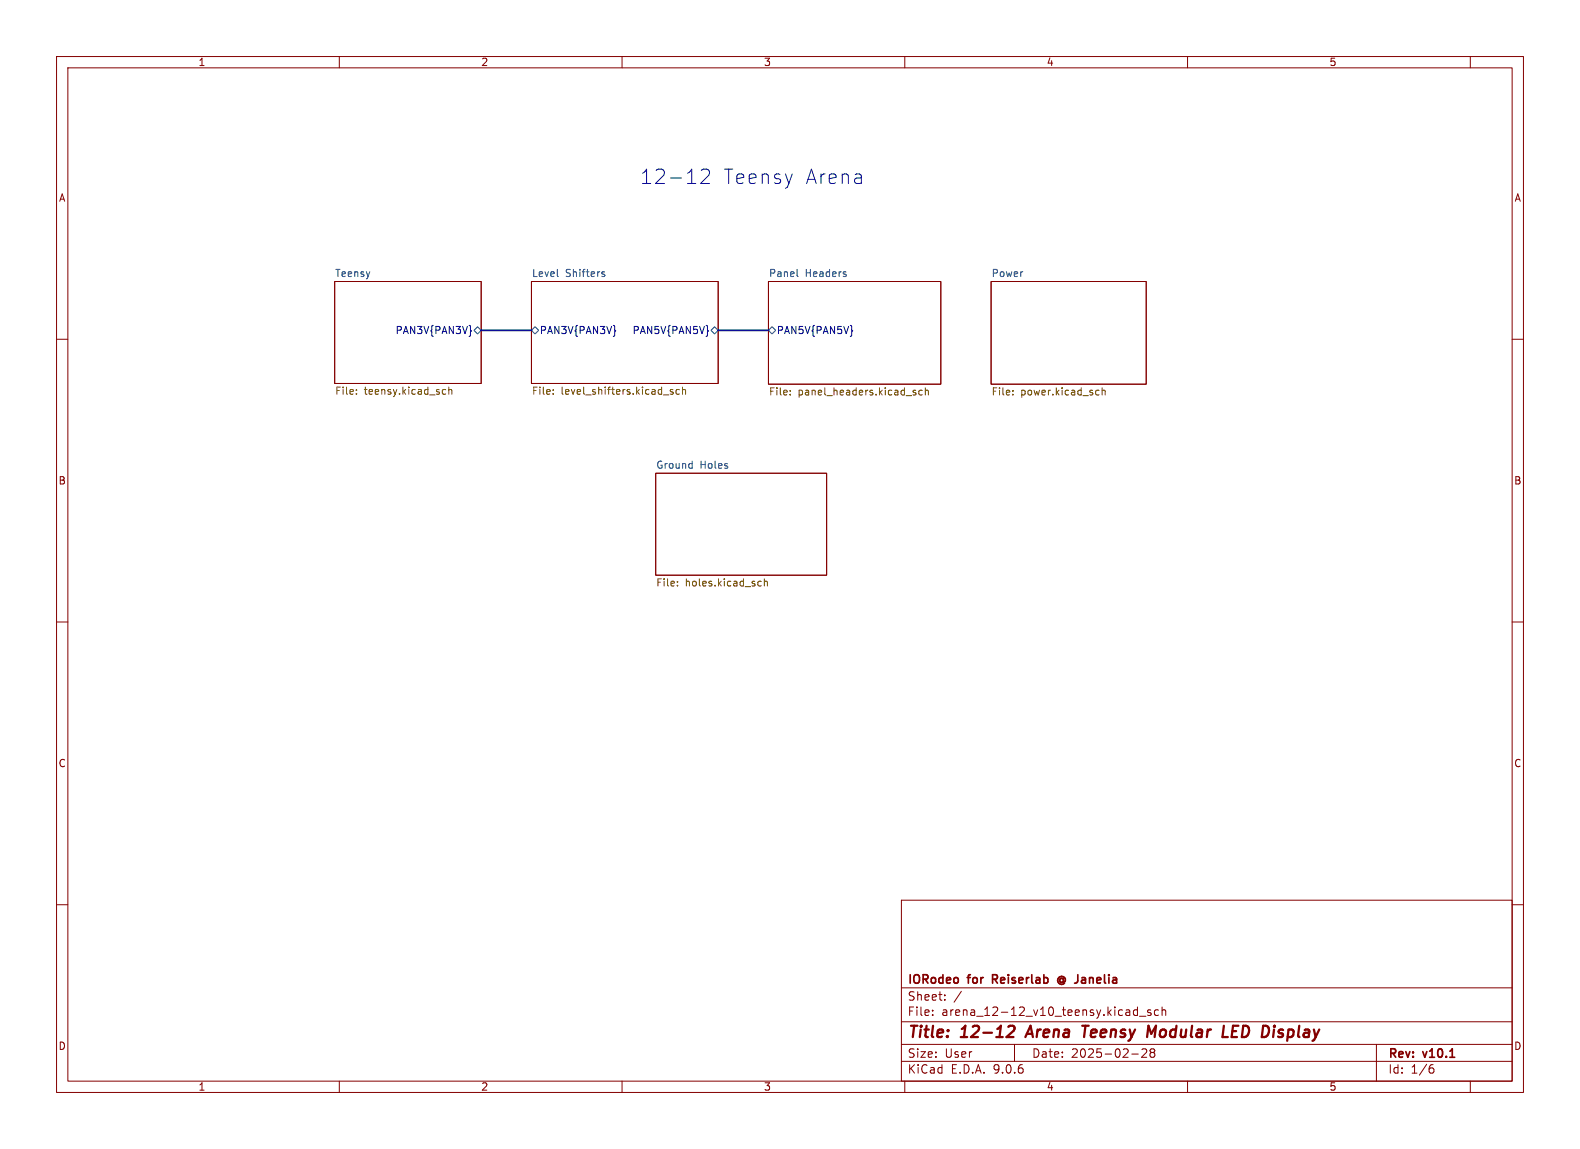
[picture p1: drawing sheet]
<svg xmlns="http://www.w3.org/2000/svg" width="279mm" height="203mm" viewBox="0 0 279 203" stroke-linecap="round" stroke-linejoin="round" font-family="sans-serif">
<g fill="none" stroke="#840000" stroke-width=".18">
<path d="M10 10h259.4v183.2h-259.4zM12 12h255.4v179.2h-255.4zM60 10v2M110 10v2M160 10v2M210 10v2M260 10v2M59.2 49.8h25.9v18h-25.9zM94 49.8h33v18h-33zM135.9 49.8h30.5v18.1h-30.5zM175.3 49.8h27.4v18.1h-27.4zM10 60h2"/>
<path d="M267.4 60h2M116 83.7h30.2v18h-30.2zM10 110h2M267.4 110h2M159.4 159.2h108v32h-108zM10 160h2M159.4 174.7h108M164.9 179.4v.2M164.9 178.7v.1M167.1 176.7v.2M167.1 176v.1M170 175.3l-1.3 1.9"/>
<path d="M200.6 179.5h.5M200.6 178.7h.5M201.1 178.1v1.5M201.5 179.7h1.1M203.5 178.7l-.4-.1-.2 .2 .1 .2 .5 .2v.3h-.6M204.9 178.7l-.5-.1-.3 .3v.4l.2 .2h.6M205.5 178.7l.2-.1 .4 .1v.9M205.5 178.1v1.5M267.4 160h2M60 191.2v2M110 191.2v2M159.4 187.7h108"/>
<path d="M159.4 184.7h108M159.4 180.7h108M160 191.2v2M179.4 184.7v3M200.1 186.4h1.2M202.7 185.6v.5l-.8 .9h.9M203.4 185.6v.2l.2 .3M203.6 186.1l-.2 .3v.4l.2 .2 .5-.1 .1-.2-.1-.4-.2-.2M203.6 185.5l.5 .1 .1 .2-.3 .3M203.6 186.1h.3M210 191.2v2M243.4 184.7v6.5"/>
<path d="M253 188.9h.4l.2 .2-.1 .5-.5 .2M253.4 188.3l-.4 .1M260 191.2v2"/>
</g>
<path d="M178.3 181.6l.3-.2h.5a.45 .45 0 0 1 .3 .6l-.1 .3-1.3 1.1h1.2M182.2 181.4l-.9 2M191.4 181.4h1.1M191.9 181.4l-.2 2M203.6 182.8l.8-1.4-.2 2M217.9 182.4h.7M219 181.4h-1l-.2 2h.9M226 183.3l.6 .1M226.1 182.5l.3 .2h.2M226.4 182.1l-.3 .3" fill="none" stroke="#840000" stroke-width=".4"/>
<path d="M175.5 173.2h.6M176.1 172.4h-.6v1.5M188 173.1a.36 .36 0 0 0-.5 0 .36 .36 0 0 0 0 .5 .36 .36 0 0 0 .5 .1M188 172.7a.71 .71 0 0 0-1 .7 .71 .71 0 0 0 1 .6" fill="none" stroke="#840000" stroke-width=".3"/>
<path d="M83.1 57.6l.1 .7 .2 .2-.2 .2-.1 .7M108.6 57.6l.1 .7 .2 .2-.2 .2-.1 .7M125 57.6l.1 .7 .2 .2-.2 .2-.1 .7M150.5 57.6l.1 .7 .2 .2-.2 .2-.1 .7" fill="none" stroke="#000084" stroke-width=".18"/>
<path d="M83.8 58.4l.7-.6 .6 .6-.6 .7zM94 58.4l.6-.6 .6 .6-.6 .7zM98.6 48.8l.1 .1M106.5 48.4l.5 .3-.1 .1-.4 .1M106.5 48.1h.4M125.7 58.4l.7-.6 .6 .6-.6 .7zM135.9 58.4l.6-.6 .7 .6-.7 .7zM140.9 47.6v1.1l.2 .2M149.6 48.5v.3M122.3 82h.1M122.4 81.5v1.3M122.4 82.8h-.1" fill="none" stroke="#006464" stroke-width=".18"/>
<g fill="none" stroke="#725600" stroke-width=".18">
<path d="M63 69.6v.1M63 68.9v.2M78.5 68.9h.3M78.8 69.7h-.3M79.4 69l.1-.1h.3l.1 .8M79.4 68.5v1.2M97.8 69.6v.1M97.8 68.9v.2M119 68.9h-.3l-.2 .2 .1 .1 .4 .2v.3h-.5M120.1 68.9h-.3l-.3 .2 .2 .6h.4M120.7 69l.2-.1h.3v.8M120.7 68.5v1.2"/>
<path d="M139.7 69.7v.2M139.7 69.1v.1M161.6 69.4l.3 .1 .1 .2-.2 .2h-.2M161.6 69l.3 .1M163.1 69.1l-.4-.1-.2 .2 .1 .6h.5M163.6 69.1l.2-.1 .3 .1 .1 .8M163.6 68.6v1.3M179.1 69.7v.2M179.1 69.1v.1M194 69l.3 .1M194.3 69.8l-.3 .1M194.9 69.1l.2-.1 .3 .1v.8"/>
<path d="M194.9 68.6v1.3M119.8 103.5v.1M119.8 102.8v.2M134.3 102.8h.3M134.6 103.6h-.3M135.2 102.9l.1-.1h.3l.1 .8M135.2 102.4v1.2"/>
</g>
<path d="M85.1 58.4h8.9M127 58.4h8.9" fill="none" stroke="#000084" stroke-width=".3"/>
<path d="M124 30.2l.4-.3h.6a.69 .69 0 0 1 .3 1.1l-1.4 1.5h1.6" fill="none" stroke="#0000c2" stroke-width=".18"/>
<g font-size="3.5" fill="#0000c2">
<text x="113" y="32.8">12-12</text>
<text x="127.7" y="32.8">Teensy</text>
<text x="142.2" y="32.8">Arena</text>
</g>
<g font-size="2.8" fill="#840000">
<text x="160.4" y="184.1">Title:</text>
<text x="170.1" y="184.1">12-12</text>
<text x="182.5" y="184.1">Arena</text>
<text x="193.1" y="184.1">Teensy</text>
<text x="205.3" y="184.1">Modular</text>
<text x="219.4" y="184.1">LED</text>
<text x="227.2" y="184.1">Display</text>
</g>
<g font-size="2.1" fill="#840000">
<text x="160.4" y="179.9">File:</text>
<text x="160.4" y="177.2">Sheet:</text>
<text x="160.4" y="174.4">IORodeo</text>
<text x="166.5" y="179.9">arena_12-12_v10_teensy.kicad_sch</text>
<text x="171.3" y="174.4">for</text>
<text x="176.2" y="174.4">Reiserlab</text>
<text x="188.3" y="174.4">@ Janelia</text>
<text x="160.4" y="190.1">KiCad</text>
<text x="160.4" y="187.3">Size:</text>
<text x="167.1" y="187.3">User</text>
<text x="168.1" y="190.1">E.D.A.</text>
<text x="175.7" y="190.1">9.0.6</text>
<text x="182.4" y="187.3">Date:</text>
<text x="189.4" y="187.3">2025-02-28</text>
<text x="245.4" y="187.5">Rev:</text>
<text x="245.4" y="190.1">Id:</text>
<text x="249.5" y="190.1">1/6</text>
<text x="251.8" y="187.5">v10.1</text>
</g>
<g font-size="1.8" fill="#840000">
<text x="35" y="11.9">1</text>
<text x="85" y="11.9">2</text>
<text x="135" y="11.9">3</text>
<text x="185" y="11.9">4</text>
<text x="235" y="11.9">5</text>
<text x="10.3" y="35.9">A</text>
<text x="267.7" y="35.9">A</text>
<text x="10.3" y="85.9">B</text>
<text x="267.7" y="85.9">B</text>
<text x="10.3" y="135.9">C</text>
<text x="267.7" y="135.9">C</text>
<text x="10.3" y="185.9">D</text>
<text x="267.7" y="185.9">D</text>
<text x="35" y="193.1">1</text>
<text x="85" y="193.1">2</text>
<text x="135" y="193.1">3</text>
<text x="185" y="193.1">4</text>
<text x="235" y="193.1">5</text>
</g>
<g font-size="1.8" fill="#006464">
<text x="59.2" y="49.1">Teensy</text>
<text x="94" y="49.1">Level</text>
<text x="100" y="49.1">Shifters</text>
<text x="135.9" y="49.1">Panel</text>
<text x="142.4" y="49.1">Headers</text>
<text x="175.3" y="49.1">Power</text>
<text x="116" y="83">Ground</text>
<text x="123.8" y="83">Holes</text>
</g>
<g font-size="1.8" fill="#000084">
<text x="69.8" y="59.3">PAN3V{PAN3V}</text>
<text x="95.4" y="59.3">PAN3V{PAN3V}</text>
<text x="111.8" y="59.3">PAN5V{PAN5V}</text>
<text x="137.3" y="59.3">PAN5V{PAN5V}</text>
</g>
<g font-size="1.8" fill="#725600">
<text x="59.2" y="70.1">File:</text>
<text x="64.4" y="70.1">teensy.kicad_sch</text>
<text x="94" y="70.1">File:</text>
<text x="99.2" y="70.1">level_shifters.kicad_sch</text>
<text x="135.9" y="70.3">File:</text>
<text x="141.1" y="70.3">panel_headers.kicad_sch</text>
<text x="175.3" y="70.3">File:</text>
<text x="180.5" y="70.3">power.kicad_sch</text>
<text x="116" y="104">File:</text>
<text x="121.2" y="104">holes.kicad_sch</text>
</g>
</svg>
